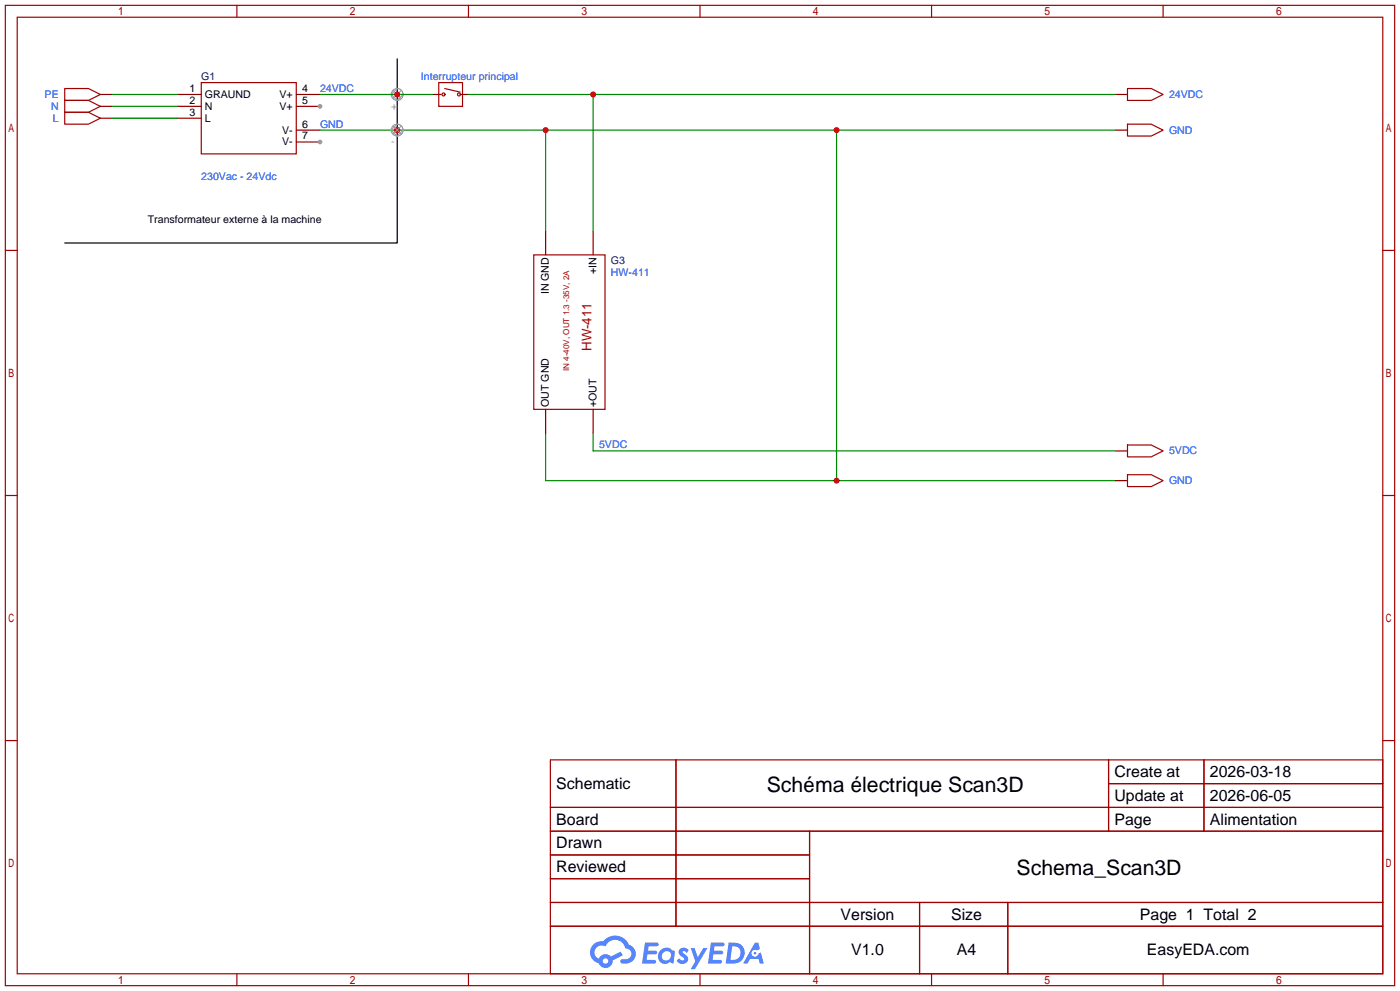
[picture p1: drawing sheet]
<svg xmlns="http://www.w3.org/2000/svg" width="299mm" height="212mm" viewBox="0 0 299 212" stroke-linecap="round" stroke-linejoin="round" font-family="sans-serif">
<g fill="none" stroke="#a10000" stroke-width=".25">
<path d="M1.1 1.1h297.2v209.6h-297.2zM3.7 3.7h292.1v204.5h-292.1zM50.7 1.1v2.6M100.2 1.1v2.6M149.7 1.1v2.6M199.3 1.1v2.6M248.8 1.1v2.6M1.1 53.5h2.6M295.8 53.5h2.5M1.1 105.9h2.6M295.8 105.9h2.5M1.1 158.3h2.6"/>
<path d="M295.8 158.3h2.5M117.7 162.4h178.1v45.8h-178.1zM117.7 172.6h178.1M117.7 177.7h178.1M144.6 162.4v35.6M173.2 177.7v30.5M237.1 162.4v15.3M237.1 167.5h58.7M257.5 162.4v15.3M117.7 182.8h55.5M117.7 192.9h178.1M117.7 187.8h55.5"/>
<path d="M117.7 198h178.1M196.7 192.9v15.3M215.6 192.9v15.3M50.7 208.2v2.5M100.2 208.2v2.5M149.7 208.2v2.5M199.3 208.2v2.5M248.8 208.2v2.5"/>
</g>
<g fill="#5487ff">
<path d="M145.5 202.8a1.3 1.3 0 0 1 1.8 .3l-.4 .6a.54 .54 0 0 0-.9-.2l.1 .2a1.28 1.28 0 0 1 .8 2 1.53 1.53 0 0 1-2.2-.3l.5-.6 .8 .5a.31 .31 0 0 0 .4-.3 .31 .31 0 0 0-.3-.3 1.12 1.12 0 0 1-.6-1.9z"/>
<path d="M147.7 202.7h.9l.7 1.9 1.1-1.9h.9l-2.7 4.5h-.9l1-1.7z"/>
<path d="M138 201.5h1.6a1.31 1.31 0 0 1 1.2 .2 .4 .4 0 0 1-.3 .6h-1.8l-.1 .9h1.6a.4 .4 0 0 1 .4 .4 .4 .4 0 0 1-.4 .4h-1.7l-.2 1.2h1.4a.46 .46 0 0 1 .5 .1 .46 .46 0 0 1 .1 .5l-.3 .2h-2.7z"/>
<path d="M152.1 201.5h1.6a1.32 1.32 0 0 1 1.3 .2 .39 .39 0 0 1-.4 .6h-1.7l-.2 .9h1.7a.4 .4 0 0 1 .3 .4 .4 .4 0 0 1-.4 .4h-1.7l-.2 1.2h1.4a.46 .46 0 0 1 .5 .1 .46 .46 0 0 1 .1 .5l-.3 .2h-2.7z"/>
<path d="M161.5 201.5h.7l.4 1.3-.7 .4a.75 .75 0 0 0-1.1 .3 .75 .75 0 0 0 .5 1 .75 .75 0 0 0 .9-.6l.6-.3 .6 2.4h-.9l-.2-1h-1.9l-.5 1h-.9z"/>
<path d="M155.9 201.5l-.7 4.5h1.5a2.27 2.27 0 0 0 2.6-2.3 2.27 2.27 0 0 0-2.7-2.2zM156.6 202.3a1.5 1.5 0 0 1 1.8 1.5 1.5 1.5 0 0 1-1.9 1.4h-.3z"/>
<path d="M141.3 203.1a1.6 1.6 0 0 0-.3 2.3 1.6 1.6 0 0 0 2.3 .2l.8 .4 .3-2.5-.2-.3h-.4a1.58 1.58 0 0 0-2.5-.1zM141.9 203.6a.98 .98 0 0 1 1.6 .5 .98 .98 0 0 1-1.1 1.2 .94 .94 0 0 1-.8-.6 .94 .94 0 0 1 .3-1.1z"/>
<path d="M126.9 201.9a2.37 2.37 0 0 0 1.2 4 1.54 1.54 0 0 0 1.7 1 1.54 1.54 0 0 0 1.3-1.6l2.1-1.1-.5-.8-2 1.1a1.57 1.57 0 0 0-2.6 .4 1.5 1.5 0 0 1-.8-2.1 1.5 1.5 0 0 1 2.2-.5 2.23 2.23 0 0 1 2.3-1.4 2.23 2.23 0 0 1 2 1.8 1.16 1.16 0 0 1 1.2 1.1 1.16 1.16 0 0 1-1 1.3h-.7a.47 .47 0 0 0-.6 .3 .47 .47 0 0 0 .4 .6 2.17 2.17 0 0 0 2.5-1 2.17 2.17 0 0 0-.3-2.7l-.8-.4a3.2 3.2 0 0 0-5.4-.7l-1.2 .1zM129 205.4a.58 .58 0 0 1 1.1 0 .58 .58 0 0 1-1.1 0z"/>
<circle cx="161.5" cy="203.8" r=".28"/>
</g>
<path d="M43.1 17.7h20.3v15.2h-20.3z" fill="none" stroke="#a10000" stroke-width=".25"/>
<path d="M38 20.2h5.1M38 22.7h5.1M38 25.3h5.1M63.4 20.2h5.1M63.4 22.7h5.1" fill="none" stroke="#870000" stroke-width=".25"/>
<circle cx="68.5" cy="22.7" r=".51" fill="#999"/>
<path d="M63.4 27.8h5.1M63.4 30.4h5.1" fill="none" stroke="#870000" stroke-width=".25"/>
<circle cx="68.5" cy="30.4" r=".51" fill="#999"/>
<path d="M21.5 20.2h2.5M21.5 25.3h2.5M21.5 22.7h2.5M238.6 20.2h2.6M238.6 27.8h2.6" fill="none" stroke="#870000" stroke-width=".25"/>
<path d="M13.8 18.9h5.1l2.6 1.3-2.6 1.3h-5.1zM241.2 18.9h5.1l2.5 1.3-2.5 1.3h-5.1zM13.8 24h5.1l2.6 1.3-2.6 1.2h-5.1zM13.8 21.5h5.1l2.6 1.2-2.6 1.3h-5.1zM241.2 26.5h5.1l2.5 1.3-2.5 1.3h-5.1z" fill="none" stroke="#a10000" stroke-width=".25"/>
<path d="M24 20.2h14M24 22.7h14M24 25.3h14M68.5 27.8h170.1M116.7 27.8v21.6M178.9 27.8v74.9M116.7 92.6v10.1h121.9" fill="none" stroke="#008700" stroke-width=".25"/>
<path d="M85 12.6v39.3h-71.2" fill="none" stroke="#000" stroke-width=".25"/>
<g fill="#c00">
<circle cx="178.9" cy="27.8" r=".63"/>
<circle cx="178.9" cy="102.7" r=".63"/>
<circle cx="116.7" cy="27.8" r=".63"/>
<circle cx="85" cy="27.8" r=".63"/>
</g>
<path d="M85 27.8h1.2" fill="none" stroke="#999" stroke-width=".25"/>
<circle cx="85" cy="27.8" r=".63" fill="#c00"/>
<path d="M84.1 19.3l1.8 1.8M85 18.9l-1.3 1.3 1.3 1.3 1.2-1.3M85.9 19.3l-1.8 1.8M84.1 26.9l1.8 1.8M85 26.5l-1.3 1.3 1.3 1.3 1.2-1.3M85.9 26.9l-1.8 1.8" fill="none" stroke="#999" stroke-width=".21"/>
<g fill="none" stroke="#999" stroke-width=".25">
<path d="M85 20.2h1.2"/>
<circle cx="85" cy="20.2" r="1.27"/>
<circle cx="85" cy="27.8" r="1.27"/>
</g>
<g fill="none" stroke="#a10000" stroke-width=".25">
<path d="M93.9 17.7h5v5h-5zM95.1 18.9l3.3 .8M114.2 54.5h15.2v33h-15.2zM241.2 95.1h5.1l2.5 1.3-2.5 1.3h-5.1zM241.2 101.5h5.1l2.5 1.2-2.5 1.3h-5.1z"/>
<circle cx="94.9" cy="20.2" r=".32"/>
<circle cx="98.2" cy="20.2" r=".32"/>
</g>
<path d="M92.6 20.2h1.8M98.4 20.2h1.8M116.7 49.4v5.1M126.9 49.4v5.1M116.7 87.5v5.1M126.9 87.5v5.1M238.6 96.4h2.6M238.6 102.7h2.6" fill="none" stroke="#870000" stroke-width=".25"/>
<path d="M68.5 20.2h24.1M126.9 92.6v3.8h111.7" fill="none" stroke="#008700" stroke-width=".25"/>
<circle cx="85" cy="20.2" r=".63" fill="#c00"/>
<path d="M100.2 20.2h138.4M126.9 20.2v29.2" fill="none" stroke="#008700" stroke-width=".25"/>
<circle cx="126.9" cy="20.2" r=".63" fill="#c00"/>
<g font-size="4.5">
<text x="164" y="169.2">Schéma électrique Scan3D</text>
<text x="217.5" y="187">Schema_Scan3D</text>
</g>
<g font-size="3.4">
<text x="238.4" y="166.1">Create at</text>
<text x="258.8" y="166.1">2026-03-18</text>
<text x="119" y="168.7">Schematic</text>
<text x="238.4" y="171.2">Update at</text>
<text x="258.8" y="171.2">2026-06-05</text>
<text x="119" y="176.3">Board</text>
<text x="238.4" y="176.3">Page</text>
<text x="258.8" y="176.3">Alimentation</text>
<text x="119" y="181.4">Drawn</text>
<text x="119" y="186.5">Reviewed</text>
<text x="179.8" y="196.6">Version</text>
<text x="203.5" y="196.6">Size</text>
<text x="243.8" y="196.6">Page 1 Total 2</text>
<text x="182.1" y="204.2">V1.0</text>
<text x="204.7" y="204.2">A4</text>
<text x="245.3" y="204.2">EasyEDA.com</text>
</g>
<text font-size="2.8" fill="#a00000" x="126.5" y="75" transform="rotate(-90 126.5 75)">HW-411</text>
<g font-size="2.3" fill="#000080">
<text x="43.1" y="17.1">G1</text>
<text x="130.7" y="56.5">G3</text>
</g>
<text font-size="2.3" fill="#03f" x="90" y="17.1">Interrupteur principal</text>
<g font-size="2.3" fill="#00f">
<text x="9.5" y="20.9">PE</text>
<text x="10.9" y="23.5">N</text>
<text x="68.5" y="19.6">24VDC</text>
<text x="250.1" y="20.9">24VDC</text>
<text x="11.3" y="26">L</text>
<text x="68.5" y="27.3">GND</text>
<text x="250.1" y="28.5">GND</text>
<text x="43.1" y="38.4">230Vac - 24Vdc</text>
<text x="130.7" y="59">HW-411</text>
<text x="128.1" y="95.8">5VDC</text>
<text x="250.1" y="97.1">5VDC</text>
<text x="250.1" y="103.5">GND</text>
</g>
<g font-size="2.3">
<text x="40.5" y="19.6">1</text>
<text x="40.5" y="22.2">2</text>
<text x="43.8" y="20.9">GRAUND</text>
<text x="43.8" y="23.5">N</text>
<text x="59.8" y="20.9">V+</text>
<text x="59.8" y="23.5">V+</text>
<text x="64.6" y="19.6">4</text>
<text x="64.6" y="22.2">5</text>
<text x="40.5" y="24.7">3</text>
<text x="43.8" y="26">L</text>
<text x="60.3" y="28.5">V-</text>
<text x="64.6" y="27.3">6</text>
<text x="64.6" y="29.8">7</text>
<text x="60.3" y="31.1">V-</text>
<text x="31.6" y="47.6">Transformateur externe à la machine</text>
<text x="127.6" y="58.6" transform="rotate(-90 127.6 58.6)">+IN</text>
<text x="117.4" y="62.9" transform="rotate(-90 117.4 62.9)">IN GND</text>
<text x="117.4" y="87" transform="rotate(-90 117.4 87)">OUT GND</text>
<text x="127.6" y="87" transform="rotate(-90 127.6 87)">+OUT</text>
</g>
<g font-size="2.3" fill="#999">
<text x="83.7" y="23.5">+</text>
<text x="83.7" y="31.1">-</text>
</g>
<text font-size="1.7" fill="#a00000" x="121.7" y="79.4" transform="rotate(-90 121.7 79.4)">IN 4-40V, OUT 1.3 -35V, 2A</text>
</svg>
